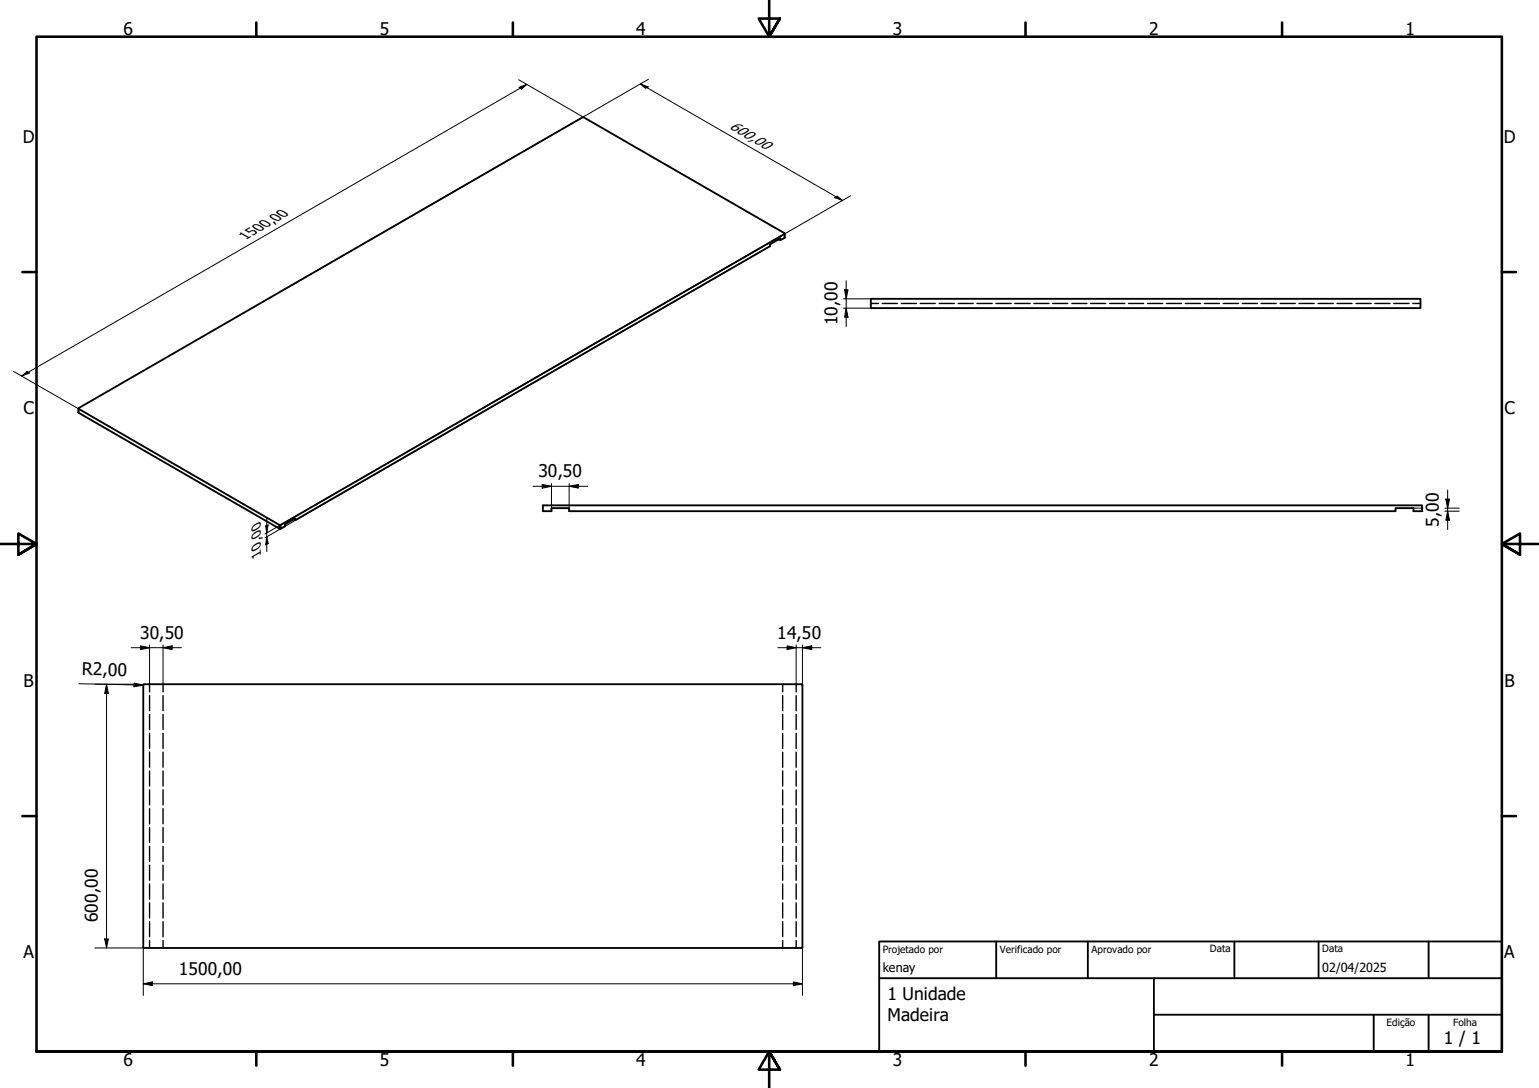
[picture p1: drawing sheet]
<svg xmlns="http://www.w3.org/2000/svg" width="420mm" height="297mm" viewBox="0 0 420 297" stroke-linecap="round" stroke-linejoin="round" font-family="sans-serif">
<path d="M212.5 65.3l.5 .3v-.5l-2.8 1.6v.5l-129.6 74.8M214.2 63.8v1.1l-1.2 .7M237.7 81.6h150.1v2.5h-150.1zM21.4 111.6l.1 1.1 54.8 31.6 .3 .1 1.2-.7v-.5l2.8-1.7v.5l-.5-.2M21.5 111.4l137.6-79.4 55.1 31.7-137.6 79.6h-.3l-54.8-31.7zM148.2 138h240v1.6h-2.3v-.9h-4.9v.9h-225.6v-.9h-4.8v.9h-2.4zM39.3 186.9l-.2 .2v71.5M39.4 186.8h179.5M218.9 186.9l.2 .2v71.5M39.1 258.6l.2 .2M219.1 258.6l-.2 .2h-179.5" fill="none" stroke="#000" stroke-width=".51"/>
<path d="M214.2 63.9v1M21.5 111.6v1.1M76.3 143.3v1M76.6 143.3v1" fill="none" stroke="#000" stroke-width=".38"/>
<!-- layer: Oculto (ISO) -->
<g fill="none" stroke="#000" stroke-width=".38">
<path d="M237.7 82.9h2.1M240.9 82.9h4.1M246.1 82.9h4.1M251.2 82.9h4.1M256.4 82.9h4.1M261.6 82.9h4.1M266.7 82.9h4.2M271.9 82.9h4.1M277.1 82.9h4.1M282.3 82.9h4.1M287.4 82.9h4.1M292.6 82.9h4.1"/>
<path d="M297.8 82.9h4.1M303 82.9h4.1M308.1 82.9h4.1M313.3 82.9h4.1M318.5 82.9h4.1M323.6 82.9h4.2M328.8 82.9h4.1M333.9 82.9h4.2M339.2 82.9h4.1M344.3 82.9h4.1M349.5 82.9h4.1M354.6 82.9h4.2"/>
<path d="M359.9 82.9h4.1M365 82.9h4.1M370.2 82.9h4.1M375.3 82.9h4.2M380.5 82.9h4.2M385.7 82.9h2.1M40.8 186.8v2.1M40.8 189.9v4.1M40.8 195.1v4.1M44.5 186.8v2.1M44.5 189.9v4.1M44.5 195.1v4.1"/>
<path d="M213.7 186.8v2.1M213.7 189.9v4.1M213.7 195.1v4.1M217.4 186.8v2.1M217.4 189.9v4.1M217.4 195.1v4.1M40.8 200.2v4.1M40.8 205.3v4.2M40.8 210.5v4.1M40.8 215.6v4.2M44.5 200.2v4.1M44.5 205.3v4.2"/>
<path d="M44.5 210.5v4.1M44.5 215.6v4.2M213.7 200.2v4.1M213.7 205.3v4.2M213.7 210.5v4.1M213.7 215.6v4.2M217.4 200.2v4.1M217.4 205.3v4.2M217.4 210.5v4.1M217.4 215.6v4.2M40.8 220.8v4.1M40.8 225.9v4.1"/>
<path d="M40.8 231.1v4.1M40.8 236.2v4.1M44.5 220.8v4.1M44.5 225.9v4.1M44.5 231.1v4.1M44.5 236.2v4.1M213.7 220.8v4.1M213.7 225.9v4.1M213.7 231.1v4.1M213.7 236.2v4.1M217.4 220.8v4.1M217.4 225.9v4.1"/>
<path d="M217.4 231.1v4.1M217.4 236.2v4.1M40.8 241.3v4.2M40.8 246.5v4.1M40.8 251.6v4.2M40.8 256.8v2M44.5 241.3v4.2M44.5 246.5v4.1M44.5 251.6v4.2M44.5 256.8v2M213.7 241.3v4.2M213.7 246.5v4.1"/>
<path d="M213.7 251.6v4.2M213.7 256.8v2M217.4 241.3v4.2M217.4 246.5v4.1M217.4 251.6v4.2M217.4 256.8v2"/>
</g>
<!-- layer: Borda (ISO) -->
<g fill="none" stroke="#000" stroke-width=".7">
<path d="M70 6.1v3.9M140 6.1v3.9M210 0v10l-2.9-4.9h5.8l-2.9 4.9 2.9-4.9M280 6.1v3.9M350 6.1v3.9M6.1 74.3h3.9M410 74.3h3.9M0 148.5h10l-5-2.8v5.7l5-2.9-5 2.9M420 148.5h-10l5-2.8v5.7l-5-2.9 5 2.9M6.1 222.8h3.9M410 222.8h3.9M10 287.1v-277.1h400v277.1h-400h400"/>
<path d="M70 287.1v3.8M140 287.1v3.8M212.9 292l-2.9-4.9 2.9 4.9h-5.8l2.9-4.9v9.9M280 287.1v3.8M350 287.1v3.8"/>
</g>
<path d="M240 257h170v30.1h-170zM272 257v10.1M297 257v10.1M337 257v10.1M360 257v10.1M390 257v10.1M240 267.1h170M315 277h95M315 267.1v20M375 277v10.1M390 277v10.1" fill="none" stroke="#000" stroke-width=".51"/>
<g fill="none" stroke="#000" stroke-width=".27">
<path d="M141.6 21.8l17.8 10.3M141.7 23.9l2.1-.9-1.4 1.3zM143.8 23l-137.9 79.7M174.8 22.9l2.2 .8-.8 .4zM174.8 22.9l55.2 31.8M177 21.6l-100.2 57.9M227.8 54l.7-.5 1.5 1.2zM232.2 53.5l-100.2 57.8M210.2 67.2l-137.9 79.7M214.2 63.9l-141.9 81.9M230.6 79.1h.9l-.5 2.5zM231 76.6v12.5"/>
<path d="M230.3 81.6h8M230.3 84.1h8M231 84.1l.5 2.5h-.9zM3.7 101.4l17.8 10.2M5.9 102.7l1.5-1.2 .7 .3zM145.5 132.8h14.9M148 132.3l2.6 .5-2.6 .5zM150.6 132v6.7M155.4 132.8l2.5-.5v1zM155.4 132v6.7M385.9 138.7h2.6M387.9 139.6h.6"/>
<path d="M394.5 138.7h3.9M394.5 139.6h3.9M394.7 136.3h1l-.5 2.4zM395.2 139.6l.5 2.4h-1zM395.2 133.8v10.8M72.5 143.6l.7-.4-.4 2.3zM72.8 146.5l.4 1.9-.7 .4zM72.8 141.4v9.2M35.8 176.8h13.7M38.4 176.3l2.4 .5-2.4 .5zM40.8 176.1v10.7M44.5 176.8l2.5-.5v1z"/>
<path d="M44.5 176.1v10.7M212.3 176.8h11.8M214.9 176.3l2.5 .5-2.5 .5zM217.4 176.1v10.7M219.1 176.8l2.5-.5v1zM219.1 176.1v11M21.5 186.7l17.6 .4M25.9 186.8h10.8M29.1 186.8l.5 2.5h-1zM29.1 186.8v72M36.6 186.5l2.5 .6-2.5 .4zM39 186.8h.4"/>
<path d="M25.9 258.8h13.5M28.6 256.3h1l-.5 2.5zM39.1 258.6v13.2M219.1 258.6v13.2M39.1 268.6l2.5-.5v1zM39.1 268.6h180M216.6 268.1l2.5 .5-2.5 .5z"/>
</g>
<g fill="#000">
<path d="M141.7 23.9l2.1-.9-1.4 1.3zM174.8 22.9l2.2 .8-.8 .4zM227.8 54l.7-.5 1.5 1.2zM230.6 79.1h.9l-.5 2.5zM231 84.1l.5 2.5h-.9zM5.9 102.7l1.5-1.2 .7 .3zM148 132.3l2.6 .5-2.6 .5zM155.4 132.8l2.5-.5v1zM394.7 136.3h1l-.5 2.4zM72.5 143.6l.7-.4-.4 2.3zM72.8 146.5l.4 1.9-.7 .4zM395.2 139.6l.5 2.4h-1z"/>
<path d="M38.4 176.3l2.4 .5-2.4 .5zM44.5 176.8l2.5-.5v1zM214.9 176.3l2.5 .5-2.5 .5zM219.1 176.8l2.5-.5v1zM29.1 186.8l.5 2.5h-1zM36.6 186.5l2.5 .6-2.5 .4zM28.6 256.3h1l-.5 2.5zM39.1 268.6l2.5-.5v1zM216.6 268.1l2.5 .5-2.5 .5z"/>
</g>
<g font-size="4.8">
<text x="33.7" y="9.6">6</text>
<text x="103.7" y="9.6">5</text>
<text x="173.7" y="9.6">4</text>
<text x="243.7" y="9.6">3</text>
<text x="313.7" y="9.6">2</text>
<text x="383.7" y="9.6">1</text>
<text x="6.2" y="38.9">D</text>
<text x="410.5" y="38.9">D</text>
<text x="228.7" y="88.8" transform="rotate(-90 228.7 88.8)">10,00</text>
<text x="6.4" y="113.1">C</text>
<text x="410.7" y="113.1">C</text>
<text x="147" y="130.4">30,50</text>
<text x="392.8" y="143.8" transform="rotate(-90 392.8 143.8)">5,00</text>
<text x="38.2" y="174.4">30,50</text>
<text x="212.2" y="174.4">14,50</text>
<text x="22.4" y="184.3" transform="rotate(1 22.4 184.3)">R2,00</text>
<text x="6.4" y="187.4">B</text>
<text x="410.7" y="187.4">B</text>
<text x="26.7" y="251.8" transform="rotate(-90 26.7 251.8)">600,00</text>
<text x="6.4" y="261.7">A</text>
<text x="410.7" y="261.7">A</text>
<text x="48.8" y="266.2">1500,00</text>
<text x="242.3" y="272.9">1 Unidade</text>
<text x="242.3" y="278.7">Madeira</text>
<text x="394.2" y="285">1 / 1</text>
<text x="33.7" y="290.9">6</text>
<text x="103.7" y="290.9">5</text>
<text x="173.7" y="290.9">4</text>
<text x="243.7" y="290.9">3</text>
<text x="313.7" y="290.9">2</text>
<text x="383.7" y="290.9">1</text>
</g>
<g font-size="3.9">
<text x="198.9" y="34.8" transform="rotate(30 198.9 34.8)">600,00</text>
<text x="67.1" y="65.4" transform="rotate(-30 67.1 65.4)">1500,00</text>
<text x="71.2" y="151.9" transform="rotate(-90 71.2 151.9)">10,00</text>
</g>
<g font-size="3.4">
<text x="241" y="265.4">kenay</text>
<text x="361" y="265.5">02/04/2025</text>
</g>
<g font-size="2.7">
<text x="241" y="260.1">Projetado por</text>
<text x="273" y="260.1">Verificado por</text>
<text x="298" y="260.1">Aprovado por</text>
<text x="330.3" y="260">Data</text>
<text x="361" y="260">Data</text>
<text x="378.5" y="280.2">Edição</text>
<text x="396.7" y="280.1">Folha</text>
</g>
</svg>
